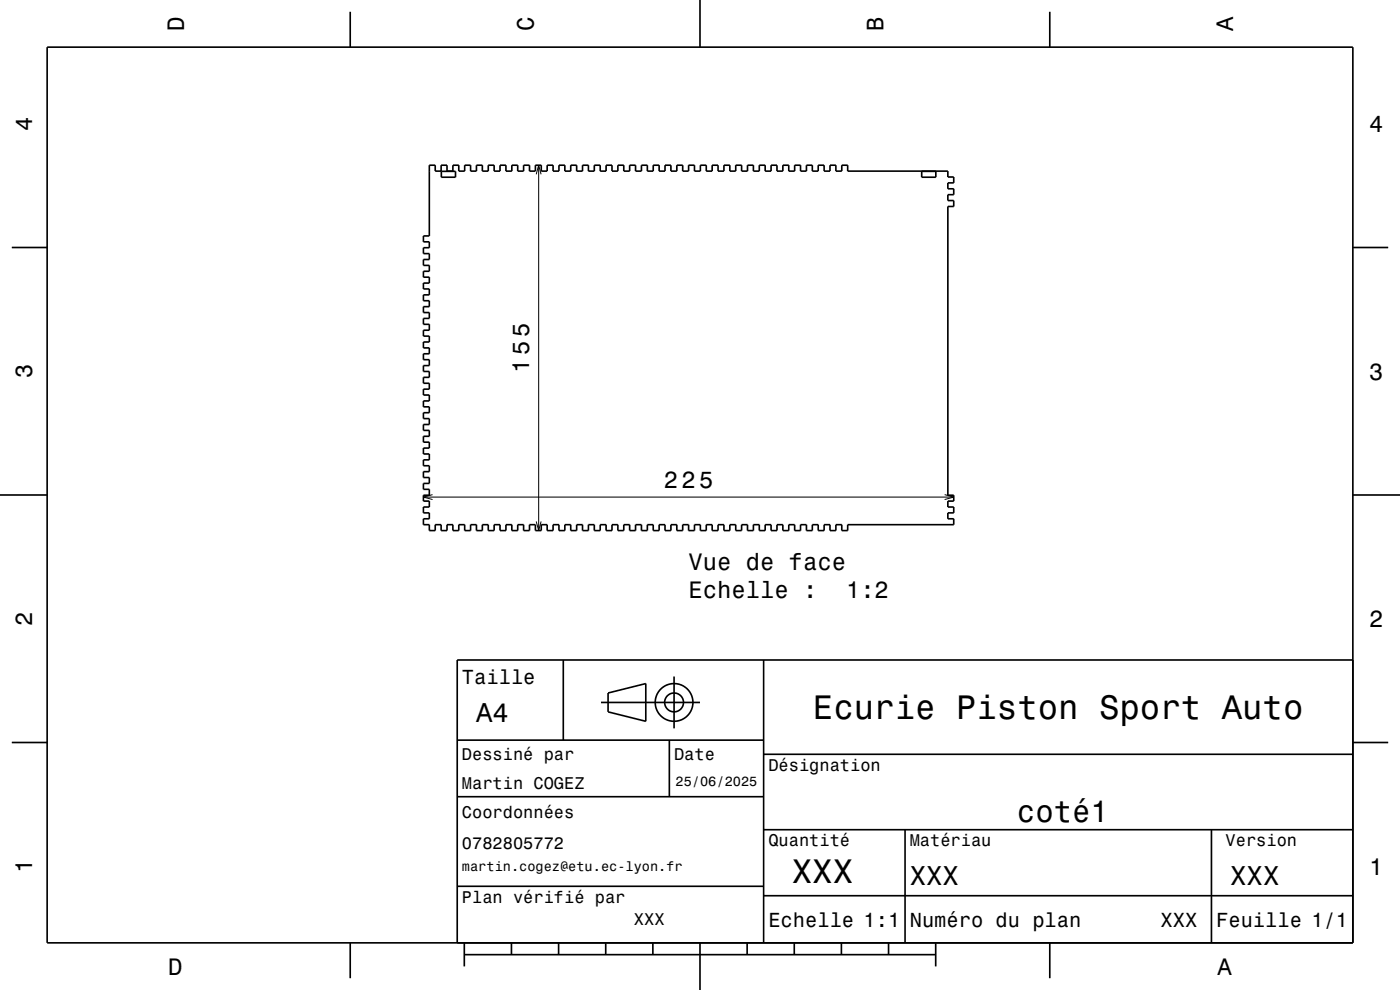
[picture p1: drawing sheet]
<svg xmlns="http://www.w3.org/2000/svg" width="297mm" height="210mm" viewBox="0 0 297 210" stroke-linecap="round" stroke-linejoin="round" font-family="sans-serif">
<g fill="none" stroke="#000" stroke-width=".35">
<path d="M10 10h277v190h-277zM74.3 2.5v7.5M148.5 0v10M222.7 2.5v7.5M91.1 35h1.2v1.3h1.3v-1.3h1.2v1.3h1.3v-1.3h1.2v1.3h1.3v-1.3h1.2v1.3h1.3v-1.3h1.2v1.3h1.3v-1.3h1.2v1.3h1.3v-1.3h1.2v1.3h1.3v-1.3h1.2v1.3h1.3v-1.3h1.2v1.3h1.3v-1.3h1.2v1.3h1.3v-1.3h1.2v1.3h1.3v-1.3h1.2v1.3h1.3v-1.3h1.2v1.3h1.3v-1.3h1.2v1.3h1.3v-1.3h1.2v1.3h1.3v-1.3h1.2v1.3h1.3v-1.3h1.2v1.3h1.3v-1.3h1.2v1.3h1.3v-1.3h1.2v1.3h1.3v-1.3h1.2v1.3h1.3v-1.3h1.2v1.3h1.3v-1.3h1.2v1.3h1.3v-1.3h1.2v1.3h1.3v-1.3h1.2v1.3h1.3v-1.3h1.2v1.3h1.3v-1.3h1.2v1.3h1.3v-1.3h1.2v1.3h1.3v-1.3h1.2v1.3h1.3v-1.3h1.2v1.3h1.3v-1.3h1.2v1.3h1.3v-1.3h1.2v1.3h1.3v-1.3h1.2v1.3h1.3v-1.3h1.2v1.3h1.3v-1.3h1.2v1.3h1.3v-1.3h1.2v1.3h1.3v-1.3h1.2v1.3h21.3v1.2h1.2v1.3h-1.2v1.2h1.2v1.3h-1.2v1.2h1.2v1.3h-1.2v61.2h1.2v1.3h-1.2v1.2h1.2v1.3h-1.2v1.2h1.2v1.3h-22.5v1.2h-1.2v-1.2h-1.3v1.2h-1.2v-1.2h-1.3v1.2h-1.2v-1.2h-1.3v1.2h-1.2v-1.2h-1.3v1.2h-1.2v-1.2h-1.3v1.2h-1.2v-1.2h-1.3v1.2h-1.2v-1.2h-1.3v1.2h-1.2v-1.2h-1.3v1.2h-1.2v-1.2h-1.3v1.2h-1.2v-1.2h-1.3v1.2h-1.2v-1.2h-1.3v1.2h-1.2v-1.2h-1.3v1.2h-1.2v-1.2h-1.3v1.2h-1.2v-1.2h-1.3v1.2h-1.2v-1.2h-1.3v1.2h-1.2v-1.2h-1.3v1.2h-1.2v-1.2h-1.3v1.2h-1.2v-1.2h-1.3v1.2h-1.2v-1.2h-1.3v1.2h-1.2v-1.2h-1.3v1.2h-1.2v-1.2h-1.3v1.2h-1.2v-1.2h-1.3v1.2h-1.2v-1.2h-1.3v1.2h-1.2v-1.2h-1.3v1.2h-1.2v-1.2h-1.3v1.2h-1.2v-1.2h-1.3v1.2h-1.2v-1.2h-1.3v1.2h-1.2v-1.2h-1.3v1.2h-1.2v-1.2h-1.3v1.2h-1.2v-1.2h-1.3v1.2h-1.2v-1.2h-1.3v1.2h-1.2v-1.2h-1.3v1.2h-1.2v-1.2h-1.3v1.2h-1.2v-1.2h-1.3v1.2h-1.2v-1.2h-1.3v1.2h-1.2v-1.2h-1.3v-1.3h1.3v-1.2h-1.3v-1.3h1.3v-1.2h-1.3v-1.3h1.3v-1.2h-1.3v-1.3h1.3v-1.2h-1.3v-1.3h1.3v-1.2h-1.3v-1.3h1.3v-1.2h-1.3v-1.3h1.3v-1.2h-1.3v-1.3h1.3v-1.2h-1.3v-1.3h1.3v-1.2h-1.3v-1.3h1.3v-1.2h-1.3v-1.3h1.3v-1.2h-1.3v-1.3h1.3v-1.2h-1.3v-1.3h1.3v-1.2h-1.3v-1.3h1.3v-1.2h-1.3v-1.3h1.3v-1.2h-1.3v-1.3h1.3v-1.2h-1.3v-1.3h1.3v-1.2h-1.3v-1.3h1.3v-1.2h-1.3v-1.3h1.3v-1.2h-1.3v-1.3h1.3v-1.2h-1.3v-1.3h1.3v-1.2h-1.3v-1.3h1.3v-1.2h-1.3v-1.3h1.3v-1.2h-1.3v-1.3h1.3v-1.2h-1.3v-1.3h1.3zM93.6 36.3h3v1.3h-3zM195.5 36.3h3v1.3h-3zM2.5 52.5h7.5M287 52.5h7.5M0 105h10M287 105h10M119.5 140v17"/>
<path d="M162 140v60M287 140h-190v60M2.5 157.5h7.5M97 157h65M127.5 149h21M129 147l8-2v8l-8-2zM142 157v12M143 143.5v11M287 157.5h7.5M97 169h65M162 176h125M162 160h125"/>
<path d="M192 176v24M257 176v24M97 188h65M162 190h125M74.3 200v7.5M98.5 202.5h100M98.5 200v5M108.5 200v2.5M118.5 200v2.5M128.5 200v2.5M138.5 200v2.5M148.5 200v10"/>
<path d="M158.5 200v2.5M168.5 200v2.5M178.5 200v2.5M188.5 200v2.5M198.5 200v5M222.7 200v7.5"/>
<circle cx="143" cy="149" r="2"/>
<circle cx="143" cy="149" r="4"/>
</g>
<path d="M113.8 37l.5-2 .5 2M114.3 35v77.5M89.8 105.4h112.5M91.8 104.9l-2 .5 2 .6M113.8 110.6l.5 1.9 .5-1.9M200.4 104.9l1.9 .5-1.9 .6" fill="none" stroke="#000" stroke-width=".21"/>
<g font-size="7.2">
<text x="172.5" y="152.6">Ecurie Piston Sport Auto</text>
<text x="168" y="187.3">XXX</text>
</g>
<text font-size="6.5" x="215.7" y="174.5">coté1</text>
<g font-size="5.8">
<text x="101" y="153.1">A4</text>
<text x="193" y="187.6">XXX</text>
<text x="261" y="187.6">XXX</text>
</g>
<g font-size="5">
<text x="39" y="6.5" transform="rotate(-90 39 6.5)">D</text>
<text x="113.2" y="6.5" transform="rotate(-90 113.2 6.5)">C</text>
<text x="187.4" y="6.5" transform="rotate(-90 187.4 6.5)">B</text>
<text x="261.6" y="6.5" transform="rotate(-90 261.6 6.5)">A</text>
<text x="6.8" y="27.8" transform="rotate(-90 6.8 27.8)">4</text>
<text x="290.5" y="28.1">4</text>
<text x="6.8" y="80.3" transform="rotate(-90 6.8 80.3)">3</text>
<text x="112.3" y="79.1" transform="rotate(-90 112.3 79.1)">155</text>
<text x="290.5" y="80.6">3</text>
<text x="140.8" y="103.4">225</text>
<text x="146.1" y="120.9">Vue de face</text>
<text x="146.1" y="127">Echelle :</text>
<text x="179.5" y="127">1:2</text>
<text x="6.8" y="132.8" transform="rotate(-90 6.8 132.8)">2</text>
<text x="290.5" y="133.1">2</text>
<text x="6.8" y="185.3" transform="rotate(-90 6.8 185.3)">1</text>
<text x="290.5" y="185.6">1</text>
<text x="35.7" y="206.8">D</text>
<text x="258.3" y="206.8">A</text>
</g>
<g font-size="4.3">
<text x="98" y="145.2">Taille</text>
<text x="163" y="196.6">Echelle 1:1</text>
<text x="193" y="196.6">Numéro du plan</text>
<text x="246.2" y="196.6">XXX</text>
<text x="258" y="196.6">Feuille 1/1</text>
</g>
<g font-size="3.6">
<text x="98" y="161.3">Dessiné par</text>
<text x="143" y="161.3">Date</text>
<text x="98" y="167.5">Martin COGEZ</text>
<text x="163" y="163.5">Désignation</text>
<text x="98" y="173.5">Coordonnées</text>
<text x="163" y="179.5">Quantité</text>
<text x="193" y="179.5">Matériau</text>
<text x="260" y="179.5">Version</text>
<text x="98" y="180.2">0782805772</text>
<text x="98" y="191.5">Plan vérifié par</text>
<text x="134.5" y="196.3">XXX</text>
</g>
<g font-size="2.9">
<text x="143.3" y="166.8">25/06/2025</text>
<text x="98" y="184.8">martin.cogez@etu.ec-lyon.fr</text>
</g>
</svg>
